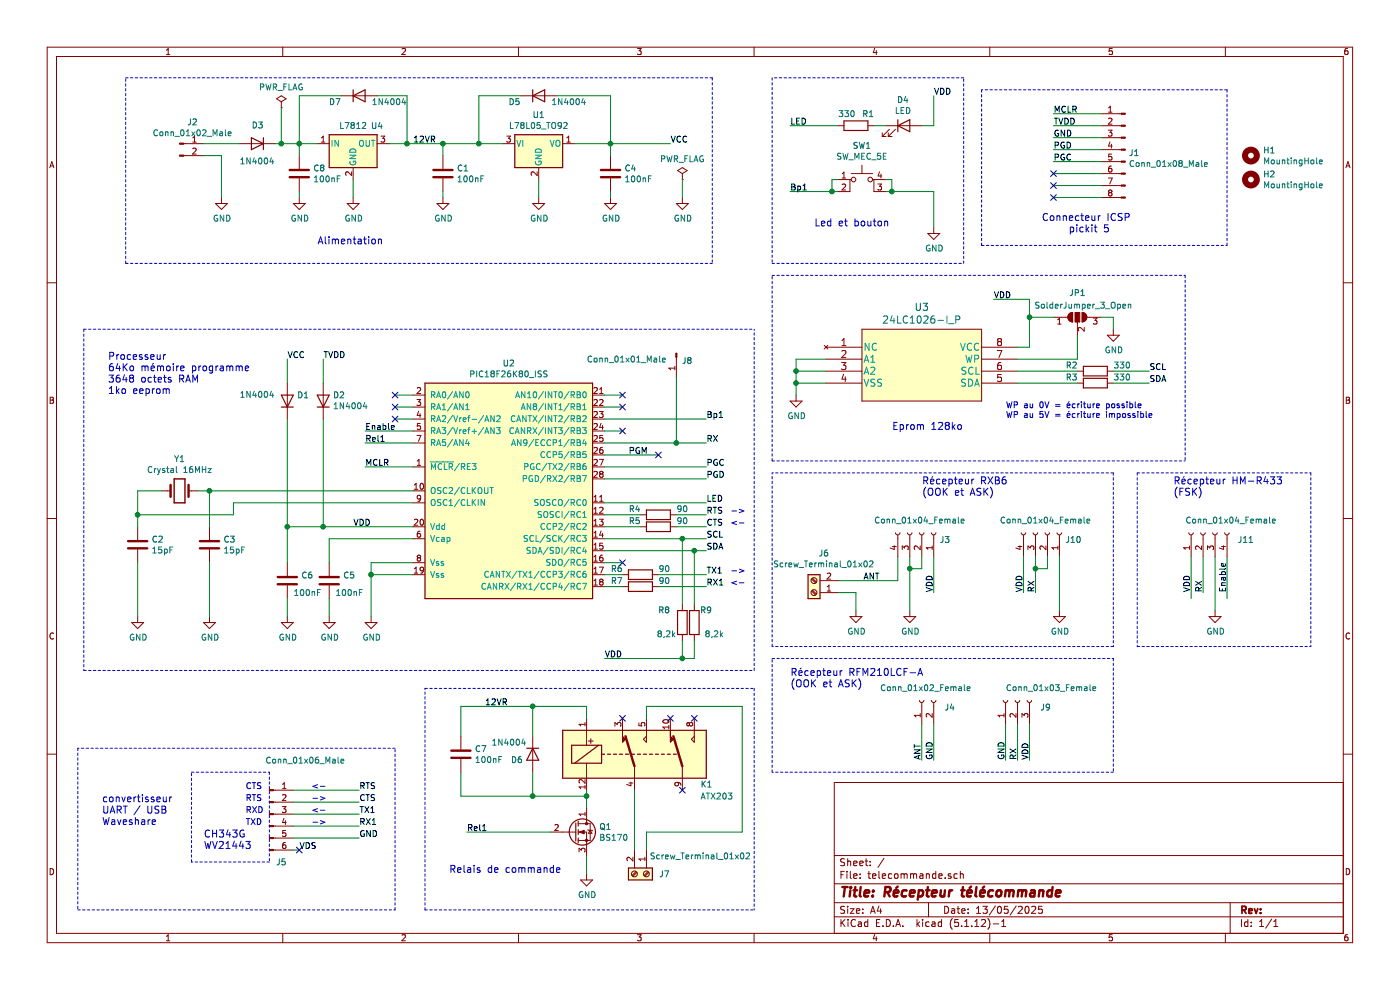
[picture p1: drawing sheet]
EESchema Schematic File Version 4
EELAYER 30 0
EELAYER END
$Descr A4 11693 8268
encoding utf-8
Sheet 1 1
Title "Récepteur télécommande"
Date "13/05/2025"
Rev ""
Comp ""
Comment1 ""
Comment2 ""
Comment3 ""
Comment4 ""
$EndDescr
$Comp
L MCU_Microchip_PIC18:PIC18F26K80_ISS U2
U 1 1
P 4250 4100
F 0 "U2" H 4250 5167 50  0000 C CNN
F 1 "PIC18F26K80_ISS" H 4250 5076 50  0000 C CNN
F 2 "Package_DIP:DIP-28_W7.62mm_Socket_LongPads" H 4250 3850 50  0001 C CNN
F 3 "" H 4250 4050 50  0001 C CNN
	1    4250 4100
	1    0    0    -1  
$EndComp
$Comp
L Device:Crystal Y1
U 1 1
P 1500 4100
F 0 "Y1" H 1500 4368 50  0000 C CNN
F 1 "Crystal 16MHz" H 1500 4277 50  0000 C CNN
F 2 "Crystal:Crystal_HC18-U_Vertical" H 1500 4100 50  0001 C CNN
F 3 "~" H 1500 4100 50  0001 C CNN
	1    1500 4100
	1    0    0    -1  
$EndComp
Wire Wire Line
	1350 4100 1150 4100
Wire Wire Line
	1150 4100 1150 4300
Wire Wire Line
	1150 4300 1950 4300
$Comp
L power:GND #PWR03
U 1 1
P 4500 1650
F 0 "#PWR03" H 4500 1400 50  0001 C CNN
F 1 "GND" H 4505 1477 50  0000 C CNN
F 2 "" H 4500 1650 50  0001 C CNN
F 3 "" H 4500 1650 50  0001 C CNN
	1    4500 1650
	1    0    0    -1  
$EndComp
Wire Wire Line
	4500 1500 4500 1650
$Comp
L Device:C C4
U 1 1
P 5100 1450
F 0 "C4" H 5215 1496 50  0000 L CNN
F 1 "100nF" H 5215 1405 50  0000 L CNN
F 2 "Capacitor_SMD:C_0805_2012Metric_Pad1.18x1.45mm_HandSolder" H 5138 1300 50  0001 C CNN
F 3 "~" H 5100 1450 50  0001 C CNN
	1    5100 1450
	1    0    0    -1  
$EndComp
$Comp
L Device:C C1
U 1 1
P 3700 1450
F 0 "C1" H 3815 1496 50  0000 L CNN
F 1 "100nF" H 3815 1405 50  0000 L CNN
F 2 "Capacitor_SMD:C_0805_2012Metric_Pad1.18x1.45mm_HandSolder" H 3738 1300 50  0001 C CNN
F 3 "~" H 3700 1450 50  0001 C CNN
	1    3700 1450
	1    0    0    -1  
$EndComp
Wire Wire Line
	4800 1200 5100 1200
Wire Wire Line
	5100 1300 5100 1200
Connection ~ 5100 1200
Wire Wire Line
	5100 1200 5600 1200
Text Label 5600 1200 0    50   ~ 0
VCC
$Comp
L power:GND #PWR06
U 1 1
P 5100 1650
F 0 "#PWR06" H 5100 1400 50  0001 C CNN
F 1 "GND" H 5105 1477 50  0000 C CNN
F 2 "" H 5100 1650 50  0001 C CNN
F 3 "" H 5100 1650 50  0001 C CNN
	1    5100 1650
	1    0    0    -1  
$EndComp
$Comp
L power:GND #PWR01
U 1 1
P 2500 1650
F 0 "#PWR01" H 2500 1400 50  0001 C CNN
F 1 "GND" H 2505 1477 50  0000 C CNN
F 2 "" H 2500 1650 50  0001 C CNN
F 3 "" H 2500 1650 50  0001 C CNN
	1    2500 1650
	1    0    0    -1  
$EndComp
Wire Wire Line
	5100 1600 5100 1650
Wire Wire Line
	2500 1600 2500 1650
Wire Wire Line
	3100 4700 3100 4800
Connection ~ 3100 4800
$Comp
L power:GND #PWR05
U 1 1
P 3100 5150
F 0 "#PWR05" H 3100 4900 50  0001 C CNN
F 1 "GND" H 3105 4977 50  0000 C CNN
F 2 "" H 3100 5150 50  0001 C CNN
F 3 "" H 3100 5150 50  0001 C CNN
	1    3100 5150
	1    0    0    -1  
$EndComp
Text Label 2400 3000 0    50   ~ 0
VCC
Wire Wire Line
	5050 3800 5500 3800
Text Label 5250 3800 0    50   ~ 0
PGM
Text Label 5900 3900 0    50   ~ 0
PGC
Text Label 5900 4000 0    50   ~ 0
PGD
$Comp
L Device:C C2
U 1 1
P 1150 4550
F 0 "C2" H 1265 4596 50  0000 L CNN
F 1 "15pF" H 1265 4505 50  0000 L CNN
F 2 "Capacitor_THT:C_Disc_D3.8mm_W2.6mm_P2.50mm" H 1188 4400 50  0001 C CNN
F 3 "~" H 1150 4550 50  0001 C CNN
	1    1150 4550
	1    0    0    -1  
$EndComp
Connection ~ 1150 4300
$Comp
L Device:C C3
U 1 1
P 1750 4550
F 0 "C3" H 1865 4596 50  0000 L CNN
F 1 "15pF" H 1865 4505 50  0000 L CNN
F 2 "Capacitor_THT:C_Disc_D3.8mm_W2.6mm_P2.50mm" H 1788 4400 50  0001 C CNN
F 3 "~" H 1750 4550 50  0001 C CNN
	1    1750 4550
	1    0    0    -1  
$EndComp
Wire Wire Line
	1750 4400 1750 4100
Connection ~ 1750 4100
Wire Wire Line
	1750 4100 1650 4100
$Comp
L power:GND #PWR04
U 1 1
P 1750 5150
F 0 "#PWR04" H 1750 4900 50  0001 C CNN
F 1 "GND" H 1755 4977 50  0000 C CNN
F 2 "" H 1750 5150 50  0001 C CNN
F 3 "" H 1750 5150 50  0001 C CNN
	1    1750 5150
	1    0    0    -1  
$EndComp
$Comp
L power:GND #PWR02
U 1 1
P 1150 5150
F 0 "#PWR02" H 1150 4900 50  0001 C CNN
F 1 "GND" H 1155 4977 50  0000 C CNN
F 2 "" H 1150 5150 50  0001 C CNN
F 3 "" H 1150 5150 50  0001 C CNN
	1    1150 5150
	1    0    0    -1  
$EndComp
Wire Wire Line
	1150 4300 1150 4400
Text Label 5900 3700 0    50   ~ 0
RX
Wire Wire Line
	3450 3900 3050 3900
Text Label 3050 3900 0    50   ~ 0
MCLR
$Comp
L Connector:Conn_01x08_Male J1
U 1 1
P 9400 1250
F 0 "J1" H 9372 1224 50  0000 R CNN
F 1 "Conn_01x08_Male" H 9372 1133 50  0000 R CNN
F 2 "Connector_PinHeader_2.54mm:PinHeader_1x08_P2.54mm_Vertical" H 9400 1250 50  0001 C CNN
F 3 "~" H 9400 1250 50  0001 C CNN
	1    9400 1250
	-1   0    0    -1  
$EndComp
Wire Wire Line
	9200 950  8800 950 
Wire Wire Line
	9200 1050 8800 1050
Wire Wire Line
	9200 1150 8800 1150
Wire Wire Line
	9200 1250 8800 1250
Wire Wire Line
	9200 1350 8800 1350
Wire Wire Line
	9200 1450 8800 1450
Wire Wire Line
	9200 1550 8800 1550
Wire Wire Line
	9200 1650 8800 1650
Text Label 8800 950  0    50   ~ 0
MCLR
Text Label 8800 1050 0    50   ~ 0
TVDD
Text Label 8800 1150 0    50   ~ 0
GND
Text Label 8800 1250 0    50   ~ 0
PGD
Text Label 8800 1350 0    50   ~ 0
PGC
NoConn ~ 8800 1450
NoConn ~ 8800 1550
NoConn ~ 8800 1650
Text Notes 8700 1950 0    59   ~ 0
Connecteur ICSP\n     pickit 5
$Comp
L Device:R R1
U 1 1
P 7150 1050
F 0 "R1" V 7050 1100 50  0000 L CNN
F 1 "330" V 7050 900 50  0000 L CNN
F 2 "Resistor_SMD:R_0805_2012Metric_Pad1.20x1.40mm_HandSolder" V 7080 1050 50  0001 C CNN
F 3 "~" H 7150 1050 50  0001 C CNN
	1    7150 1050
	0    1    1    0   
$EndComp
Wire Wire Line
	1750 4100 3450 4100
Wire Wire Line
	1950 4300 1950 4200
Wire Wire Line
	1950 4200 3450 4200
$Comp
L Device:D D2
U 1 1
P 2700 3350
F 0 "D2" V 2746 3270 50  0000 R CNN
F 1 "1N4004" V 2655 3270 50  0000 R CNN
F 2 "Diode_THT:D_DO-41_SOD81_P2.54mm_Vertical_KathodeUp" H 2700 3350 50  0001 C CNN
F 3 "~" H 2700 3350 50  0001 C CNN
	1    2700 3350
	0    -1   -1   0   
$EndComp
Wire Wire Line
	2700 3200 2700 3000
Text Label 2700 3000 0    50   ~ 0
TVDD
$Comp
L Device:D D1
U 1 1
P 2400 3350
F 0 "D1" V 2446 3270 50  0000 R CNN
F 1 "1N4004" V 2450 3750 50  0000 R CNN
F 2 "Diode_THT:D_DO-41_SOD81_P12.70mm_Horizontal" H 2400 3350 50  0001 C CNN
F 3 "~" H 2400 3350 50  0001 C CNN
	1    2400 3350
	0    -1   -1   0   
$EndComp
Wire Wire Line
	2400 3200 2400 3000
$Comp
L Memory_EEPROM:24LC1026-I_P U3
U 1 1
P 6900 2900
F 0 "U3" H 7700 3237 60  0000 C CNN
F 1 "24LC1026-I_P" H 7700 3131 60  0000 C CNN
F 2 "Package_DIP:DIP-8_W7.62mm_Socket_LongPads" H 7700 3090 60  0001 C CNN
F 3 "" H 6900 2900 60  0000 C CNN
	1    6900 2900
	1    0    0    -1  
$EndComp
Wire Wire Line
	6900 3200 6650 3200
Wire Wire Line
	6650 3200 6650 3300
$Comp
L power:GND #PWR010
U 1 1
P 6650 3300
F 0 "#PWR010" H 6650 3050 50  0001 C CNN
F 1 "GND" H 6655 3127 50  0000 C CNN
F 2 "" H 6650 3300 50  0001 C CNN
F 3 "" H 6650 3300 50  0001 C CNN
	1    6650 3300
	1    0    0    -1  
$EndComp
Wire Wire Line
	6900 3100 6650 3100
Wire Wire Line
	6900 3000 6650 3000
Wire Wire Line
	6650 3200 6650 3100
Connection ~ 6650 3200
Connection ~ 6650 3100
Wire Wire Line
	6650 3100 6650 3000
Text Label 9600 3100 0    50   ~ 0
SCL
Text Label 9600 3200 0    50   ~ 0
SDA
$Comp
L Device:R R3
U 1 1
P 9150 3200
F 0 "R3" V 9100 2950 50  0000 L CNN
F 1 "330" V 9100 3350 50  0000 L CNN
F 2 "Resistor_THT:R_Axial_DIN0207_L6.3mm_D2.5mm_P2.54mm_Vertical" V 9080 3200 50  0001 C CNN
F 3 "~" H 9150 3200 50  0001 C CNN
	1    9150 3200
	0    1    1    0   
$EndComp
$Comp
L Device:R R2
U 1 1
P 9150 3100
F 0 "R2" V 9100 2850 50  0000 L CNN
F 1 "330" V 9100 3250 50  0000 L CNN
F 2 "Resistor_THT:R_Axial_DIN0207_L6.3mm_D2.5mm_P2.54mm_Vertical" V 9080 3100 50  0001 C CNN
F 3 "~" H 9150 3100 50  0001 C CNN
	1    9150 3100
	0    1    1    0   
$EndComp
Wire Wire Line
	9300 3100 9600 3100
Wire Wire Line
	9300 3200 9600 3200
Text Label 5900 4500 0    50   ~ 0
SCL
Text Label 5900 4600 0    50   ~ 0
SDA
$Comp
L power:GND #PWR012
U 1 1
P 9300 2750
F 0 "#PWR012" H 9300 2500 50  0001 C CNN
F 1 "GND" H 9305 2577 50  0000 C CNN
F 2 "" H 9300 2750 50  0001 C CNN
F 3 "" H 9300 2750 50  0001 C CNN
	1    9300 2750
	1    0    0    -1  
$EndComp
$Comp
L Device:D D3
U 1 1
P 2150 1200
F 0 "D3" H 2200 1050 50  0000 R CNN
F 1 "1N4004" H 2300 1350 50  0000 R CNN
F 2 "Diode_THT:D_DO-41_SOD81_P7.62mm_Horizontal" H 2150 1200 50  0001 C CNN
F 3 "~" H 2150 1200 50  0001 C CNN
	1    2150 1200
	-1   0    0    1   
$EndComp
Wire Wire Line
	2000 1200 1700 1200
$Comp
L Connector:Conn_01x02_Male J2
U 1 1
P 1500 1200
F 0 "J2" H 1608 1381 50  0000 C CNN
F 1 "Conn_01x02_Male" H 1608 1290 50  0000 C CNN
F 2 "Connector_PinHeader_2.54mm:PinHeader_1x02_P2.54mm_Vertical" H 1500 1200 50  0001 C CNN
F 3 "~" H 1500 1200 50  0001 C CNN
	1    1500 1200
	1    0    0    -1  
$EndComp
$Comp
L power:GND #PWR07
U 1 1
P 1850 1650
F 0 "#PWR07" H 1850 1400 50  0001 C CNN
F 1 "GND" H 1855 1477 50  0000 C CNN
F 2 "" H 1850 1650 50  0001 C CNN
F 3 "" H 1850 1650 50  0001 C CNN
	1    1850 1650
	1    0    0    -1  
$EndComp
Wire Wire Line
	1700 1300 1850 1300
Wire Wire Line
	1850 1300 1850 1650
$Comp
L Device:LED D4
U 1 1
P 7550 1050
F 0 "D4" H 7543 1267 50  0000 C CNN
F 1 "LED" H 7543 1176 50  0000 C CNN
F 2 "LED_THT:LED_D3.0mm" H 7550 1050 50  0001 C CNN
F 3 "~" H 7550 1050 50  0001 C CNN
	1    7550 1050
	1    0    0    -1  
$EndComp
$Comp
L power:GND #PWR08
U 1 1
P 7800 1900
F 0 "#PWR08" H 7800 1650 50  0001 C CNN
F 1 "GND" H 7805 1727 50  0000 C CNN
F 2 "" H 7800 1900 50  0001 C CNN
F 3 "" H 7800 1900 50  0001 C CNN
	1    7800 1900
	1    0    0    -1  
$EndComp
Wire Wire Line
	7700 1050 7800 1050
Wire Wire Line
	7300 1050 7400 1050
Wire Wire Line
	7000 1050 6600 1050
Text Label 6600 1050 0    50   ~ 0
LED
Text Label 5900 4200 0    50   ~ 0
LED
Wire Wire Line
	7500 4650 7500 4850
Wire Wire Line
	8650 4650 8650 4750
Text Notes 7700 4150 0    59   ~ 0
Récepteur RXB6\n(OOK et ASK)
Text Label 7350 4850 2    50   ~ 0
ANT
$Comp
L power:GND #PWR09
U 1 1
P 7600 5100
F 0 "#PWR09" H 7600 4850 50  0001 C CNN
F 1 "GND" H 7605 4927 50  0000 C CNN
F 2 "" H 7600 5100 50  0001 C CNN
F 3 "" H 7600 5100 50  0001 C CNN
	1    7600 5100
	1    0    0    -1  
$EndComp
Text Label 7800 4950 1    50   ~ 0
VDD
Text Label 8550 4950 1    50   ~ 0
VDD
Text Label 8650 4950 1    50   ~ 0
RX
$Comp
L power:GND #PWR011
U 1 1
P 8850 5100
F 0 "#PWR011" H 8850 4850 50  0001 C CNN
F 1 "GND" H 8855 4927 50  0000 C CNN
F 2 "" H 8850 5100 50  0001 C CNN
F 3 "" H 8850 5100 50  0001 C CNN
	1    8850 5100
	1    0    0    -1  
$EndComp
Wire Wire Line
	8650 4750 8750 4750
Wire Wire Line
	8750 4750 8750 4650
Connection ~ 8650 4750
Wire Wire Line
	5050 4700 5200 4700
NoConn ~ 5200 4700
Text Label 5900 4800 0    50   ~ 0
TX1
Text Label 5900 4900 0    50   ~ 0
RX1
$Comp
L power:GND #PWR013
U 1 1
P 2750 5150
F 0 "#PWR013" H 2750 4900 50  0001 C CNN
F 1 "GND" H 2755 4977 50  0000 C CNN
F 2 "" H 2750 5150 50  0001 C CNN
F 3 "" H 2750 5150 50  0001 C CNN
	1    2750 5150
	1    0    0    -1  
$EndComp
Wire Wire Line
	1150 4700 1150 5150
Wire Wire Line
	1750 4700 1750 5150
Wire Wire Line
	3100 4800 3100 5150
Wire Notes Line
	650  7600 3300 7600
Wire Notes Line
	3300 7600 3300 6250
Wire Notes Line
	3300 6250 650  6250
Wire Notes Line
	650  6250 650  7600
$Comp
L Connector:Conn_01x06_Male J5
U 1 1
P 2250 6800
F 0 "J5" H 2350 6400 50  0000 C CNN
F 1 "Conn_01x06_Male" H 2550 7250 50  0000 C CNN
F 2 "Connector_PinSocket_2.54mm:PinSocket_1x06_P2.54mm_Vertical" H 2250 6800 50  0001 C CNN
F 3 "~" H 2250 6800 50  0001 C CNN
	1    2250 6800
	1    0    0    -1  
$EndComp
Text Label 3000 7000 0    50   ~ 0
GND
Text Label 3000 6700 0    50   ~ 0
CTS
Text Label 2500 7100 0    50   ~ 0
VDS
Text Label 3000 6800 0    50   ~ 0
TX1
Text Label 3000 6900 0    50   ~ 0
RX1
Text Label 3000 6600 0    50   ~ 0
RTS
Wire Wire Line
	5050 4300 5350 4300
Wire Wire Line
	5050 4400 5350 4400
Wire Wire Line
	3450 3300 3300 3300
Wire Wire Line
	3450 3400 3300 3400
Wire Wire Line
	3450 3500 3300 3500
NoConn ~ 3300 3300
NoConn ~ 3300 3400
NoConn ~ 3300 3500
Text Label 5900 4300 0    50   ~ 0
RTS
Text Label 5900 4400 0    50   ~ 0
CTS
Text Notes 850  6900 0    59   ~ 0
convertisseur\nUART / USB\nWaveshare
Wire Wire Line
	7000 4850 7500 4850
Wire Wire Line
	8850 4650 8850 5100
$Comp
L power:GND #PWR0101
U 1 1
P 7150 5100
F 0 "#PWR0101" H 7150 4850 50  0001 C CNN
F 1 "GND" H 7155 4927 50  0000 C CNN
F 2 "" H 7150 5100 50  0001 C CNN
F 3 "" H 7150 5100 50  0001 C CNN
	1    7150 5100
	1    0    0    -1  
$EndComp
Wire Wire Line
	7000 4950 7150 4950
Wire Wire Line
	7150 4950 7150 5100
Wire Notes Line
	9300 3950 9300 5400
Wire Notes Line
	9300 5400 6450 5400
Wire Notes Line
	6450 5400 6450 3950
$Comp
L power:PWR_FLAG #FLG0102
U 1 1
P 5700 1500
F 0 "#FLG0102" H 5700 1575 50  0001 C CNN
F 1 "PWR_FLAG" H 5700 1673 50  0000 C CNN
F 2 "" H 5700 1500 50  0001 C CNN
F 3 "~" H 5700 1500 50  0001 C CNN
	1    5700 1500
	1    0    0    -1  
$EndComp
$Comp
L power:GND #PWR0102
U 1 1
P 5700 1650
F 0 "#PWR0102" H 5700 1400 50  0001 C CNN
F 1 "GND" H 5705 1477 50  0000 C CNN
F 2 "" H 5700 1650 50  0001 C CNN
F 3 "" H 5700 1650 50  0001 C CNN
	1    5700 1650
	1    0    0    -1  
$EndComp
Wire Wire Line
	5700 1500 5700 1650
$Comp
L Device:C C6
U 1 1
P 2400 4850
F 0 "C6" H 2515 4896 50  0000 L CNN
F 1 "100nF" H 2450 4750 50  0000 L CNN
F 2 "Capacitor_SMD:C_0805_2012Metric_Pad1.18x1.45mm_HandSolder" H 2438 4700 50  0001 C CNN
F 3 "~" H 2400 4850 50  0001 C CNN
	1    2400 4850
	1    0    0    -1  
$EndComp
Wire Wire Line
	2400 4400 2400 4700
$Comp
L power:GND #PWR014
U 1 1
P 2400 5150
F 0 "#PWR014" H 2400 4900 50  0001 C CNN
F 1 "GND" H 2405 4977 50  0000 C CNN
F 2 "" H 2400 5150 50  0001 C CNN
F 3 "" H 2400 5150 50  0001 C CNN
	1    2400 5150
	1    0    0    -1  
$EndComp
Wire Wire Line
	2400 5000 2400 5150
Wire Wire Line
	2750 4700 2750 4500
Wire Wire Line
	2750 5000 2750 5150
$Comp
L Device:C C5
U 1 1
P 2750 4850
F 0 "C5" H 2865 4896 50  0000 L CNN
F 1 "100nF" H 2800 4750 50  0000 L CNN
F 2 "Capacitor_SMD:C_0805_2012Metric_Pad1.18x1.45mm_HandSolder" H 2788 4700 50  0001 C CNN
F 3 "~" H 2750 4850 50  0001 C CNN
	1    2750 4850
	1    0    0    -1  
$EndComp
Wire Wire Line
	2750 4500 3450 4500
Wire Wire Line
	3450 4700 3100 4700
Wire Wire Line
	3450 4800 3100 4800
Wire Notes Line
	8200 750  8200 2050
Wire Notes Line
	8200 2050 10250 2050
Wire Notes Line
	10250 2050 10250 750 
Wire Notes Line
	10250 750  8200 750 
NoConn ~ 5500 3800
Wire Wire Line
	8650 4750 8650 4950
Wire Wire Line
	8550 4650 8550 4950
Wire Wire Line
	7800 4650 7800 4950
Wire Wire Line
	7600 4650 7600 4750
Wire Wire Line
	7700 4750 7600 4750
Wire Wire Line
	7700 4750 7700 4650
Connection ~ 7600 4750
Wire Wire Line
	7600 4750 7600 5100
Text Notes 7450 3600 0    59   ~ 0
Eprom 128ko
Wire Notes Line
	6450 3850 6450 2300
Wire Notes Line
	700  2750 700  5600
Wire Notes Line
	6300 5600 6300 2750
Text Notes 900  3300 0    59   ~ 0
Processeur\n64Ko mémoire programme\n3648 octets RAM\n1ko eeprom\n
Wire Notes Line
	5950 650  5950 2200
Wire Notes Line
	1050 2200 1050 650 
Text Notes 2650 2050 0    59   ~ 0
Alimentation
Wire Notes Line
	6450 650  6450 2200
Wire Notes Line
	6450 2200 8050 2200
Wire Notes Line
	8050 2200 8050 650 
Wire Notes Line
	8050 650  6450 650 
Text Notes 6800 1900 0    59   ~ 0
Led et bouton
Text Label 5900 3500 0    50   ~ 0
Bp1
Wire Wire Line
	5200 3600 5050 3600
NoConn ~ 5200 3600
Wire Wire Line
	6600 1600 6950 1600
Wire Wire Line
	7400 1600 7450 1600
Wire Wire Line
	7800 1600 7800 1900
Text Label 6600 1600 0    50   ~ 0
Bp1
Text Notes 2050 6900 0    50   ~ 0
TXD
Text Notes 2050 6800 0    50   ~ 0
RXD
Text Notes 2050 6600 0    50   ~ 0
CTS
Text Notes 2050 6700 0    50   ~ 0
RTS
Text Notes 1700 7100 0    59   ~ 0
CH343G\nWV21443
Wire Notes Line
	1600 6450 2250 6450
Wire Notes Line
	2250 6450 2250 7200
Wire Notes Line
	2250 7200 1600 7200
Wire Notes Line
	1600 7200 1600 6450
Wire Wire Line
	3050 3700 3450 3700
Wire Wire Line
	2400 4400 2700 4400
Wire Wire Line
	2700 3500 2700 4400
Connection ~ 2700 4400
Wire Wire Line
	2700 4400 3450 4400
Wire Wire Line
	2400 3500 2400 4400
Connection ~ 2400 4400
Text Label 3050 3700 0    50   ~ 0
Rel1
$Comp
L power:GND #PWR015
U 1 1
P 4900 7300
F 0 "#PWR015" H 4900 7050 50  0001 C CNN
F 1 "GND" H 4905 7127 50  0000 C CNN
F 2 "" H 4900 7300 50  0001 C CNN
F 3 "" H 4900 7300 50  0001 C CNN
	1    4900 7300
	1    0    0    -1  
$EndComp
Wire Wire Line
	4900 6600 4900 6650
Wire Wire Line
	5400 6000 5400 5900
$Comp
L Transistor_FET:BS170 Q1
U 1 1
P 4800 6950
F 0 "Q1" H 5004 6996 50  0000 L CNN
F 1 "BS170" H 5004 6905 50  0000 L CNN
F 2 "Package_TO_SOT_THT:TO-92_Inline_Wide" H 5000 6875 50  0001 L CIN
F 3 "https://www.onsemi.com/pub/Collateral/BS170-D.PDF" H 4800 6950 50  0001 L CNN
	1    4800 6950
	1    0    0    -1  
$EndComp
Wire Wire Line
	4900 7150 4900 7300
Wire Wire Line
	4600 6950 3900 6950
Text Label 3900 6950 0    50   ~ 0
Rel1
Wire Wire Line
	5300 6600 5300 7100
Wire Wire Line
	4900 6000 4900 5900
Wire Wire Line
	4900 5900 4450 5900
Text Label 3450 1200 0    50   ~ 0
12VR
$Comp
L Device:D D5
U 1 1
P 4500 800
F 0 "D5" H 4350 750 50  0000 R CNN
F 1 "1N4004" H 4900 750 50  0000 R CNN
F 2 "Diode_THT:D_DO-41_SOD81_P3.81mm_Vertical_AnodeUp" H 4500 800 50  0001 C CNN
F 3 "~" H 4500 800 50  0001 C CNN
	1    4500 800 
	1    0    0    -1  
$EndComp
Wire Wire Line
	5100 1200 5100 800 
Wire Wire Line
	5100 800  4650 800 
Text Label 4050 5900 0    50   ~ 0
12VR
$Comp
L Device:D D6
U 1 1
P 4450 6300
F 0 "D6" V 4496 6220 50  0000 R CNN
F 1 "1N4004" V 4350 6250 50  0000 R CNN
F 2 "Diode_THT:D_DO-41_SOD81_P2.54mm_Vertical_KathodeUp" H 4450 6300 50  0001 C CNN
F 3 "~" H 4450 6300 50  0001 C CNN
	1    4450 6300
	0    1    1    0   
$EndComp
Wire Wire Line
	4900 6650 4450 6650
Wire Wire Line
	4450 6650 4450 6450
Connection ~ 4900 6650
Wire Wire Line
	4900 6650 4900 6750
Wire Wire Line
	4450 6150 4450 5900
Connection ~ 4450 5900
$Comp
L Device:C C7
U 1 1
P 3850 6300
F 0 "C7" H 3965 6346 50  0000 L CNN
F 1 "100nF" H 3965 6255 50  0000 L CNN
F 2 "Capacitor_SMD:C_0805_2012Metric_Pad1.18x1.45mm_HandSolder" H 3888 6150 50  0001 C CNN
F 3 "~" H 3850 6300 50  0001 C CNN
	1    3850 6300
	1    0    0    -1  
$EndComp
Wire Wire Line
	4450 6650 3850 6650
Wire Wire Line
	3850 6650 3850 6450
Connection ~ 4450 6650
Wire Wire Line
	3850 6150 3850 5900
Wire Wire Line
	3850 5900 4450 5900
Wire Notes Line
	6300 5750 6300 7600
Wire Notes Line
	3550 7600 3550 5750
Text Notes 3750 7300 0    59   ~ 0
Relais de commande
$Comp
L Switch:SW_MEC_5E SW1
U 1 1
P 7200 1600
F 0 "SW1" H 7200 1985 50  0000 C CNN
F 1 "SW_MEC_5E" H 7200 1894 50  0000 C CNN
F 2 "Button_Switch_SMD:SW_SPST_Omron_B3FS-101xP" H 7200 1900 50  0001 C CNN
F 3 "http://www.apem.com/int/index.php?controller=attachment&id_attachment=1371" H 7200 1900 50  0001 C CNN
	1    7200 1600
	1    0    0    -1  
$EndComp
Wire Wire Line
	7400 1500 7450 1500
Wire Wire Line
	7450 1500 7450 1600
Connection ~ 7450 1600
Wire Wire Line
	7450 1600 7800 1600
Wire Wire Line
	7000 1500 6950 1500
Wire Wire Line
	6950 1500 6950 1600
Connection ~ 6950 1600
Wire Wire Line
	6950 1600 7000 1600
$Comp
L Device:R R6
U 1 1
P 5350 4800
F 0 "R6" V 5300 4550 50  0000 L CNN
F 1 "90" V 5300 4950 50  0000 L CNN
F 2 "Resistor_SMD:R_0805_2012Metric_Pad1.20x1.40mm_HandSolder" V 5280 4800 50  0001 C CNN
F 3 "~" H 5350 4800 50  0001 C CNN
	1    5350 4800
	0    1    1    0   
$EndComp
$Comp
L Device:R R7
U 1 1
P 5350 4900
F 0 "R7" V 5300 4650 50  0000 L CNN
F 1 "90" V 5300 5050 50  0000 L CNN
F 2 "Resistor_SMD:R_0805_2012Metric_Pad1.20x1.40mm_HandSolder" V 5280 4900 50  0001 C CNN
F 3 "~" H 5350 4900 50  0001 C CNN
	1    5350 4900
	0    1    1    0   
$EndComp
$Comp
L Device:R R5
U 1 1
P 5500 4400
F 0 "R5" V 5450 4150 50  0000 L CNN
F 1 "90" V 5450 4550 50  0000 L CNN
F 2 "Resistor_SMD:R_0805_2012Metric_Pad1.20x1.40mm_HandSolder" V 5430 4400 50  0001 C CNN
F 3 "~" H 5500 4400 50  0001 C CNN
	1    5500 4400
	0    1    1    0   
$EndComp
$Comp
L Device:R R4
U 1 1
P 5500 4300
F 0 "R4" V 5450 4050 50  0000 L CNN
F 1 "90" V 5450 4450 50  0000 L CNN
F 2 "Resistor_SMD:R_0805_2012Metric_Pad1.20x1.40mm_HandSolder" V 5430 4300 50  0001 C CNN
F 3 "~" H 5500 4300 50  0001 C CNN
	1    5500 4300
	0    1    1    0   
$EndComp
Wire Wire Line
	5050 4200 5900 4200
Wire Wire Line
	5650 4300 5900 4300
Wire Wire Line
	5650 4400 5900 4400
Wire Wire Line
	5050 4500 5700 4500
Wire Wire Line
	5050 4600 5800 4600
Wire Wire Line
	7800 1050 7800 800 
Text Label 7800 800  0    50   ~ 0
VDD
Wire Wire Line
	5050 3500 5900 3500
Wire Wire Line
	5050 3900 5900 3900
Wire Wire Line
	5050 4000 5900 4000
$Comp
L Connector:Conn_01x01_Male J8
U 1 1
P 5650 2950
F 0 "J8" V 5712 2994 50  0000 L CNN
F 1 "Conn_01x01_Male" V 5700 2200 50  0000 L CNN
F 2 "Connector_PinSocket_2.54mm:PinSocket_1x01_P2.54mm_Vertical" H 5650 2950 50  0001 C CNN
F 3 "~" H 5650 2950 50  0001 C CNN
	1    5650 2950
	0    1    1    0   
$EndComp
$Comp
L Connector:Screw_Terminal_01x02 J6
U 1 1
P 6800 4950
F 0 "J6" H 6718 4625 50  0000 C CNN
F 1 "Screw_Terminal_01x02" H 6718 4716 50  0000 C CNN
F 2 "TerminalBlock:TerminalBlock_bornier-2_P5.08mm" H 6800 4950 50  0001 C CNN
F 3 "~" H 6800 4950 50  0001 C CNN
	1    6800 4950
	-1   0    0    1   
$EndComp
Text Notes 6100 4400 0    50   ~ 0
<-
Wire Notes Line
	700  5600 6300 5600
Wire Notes Line
	700  2750 6300 2750
Text Notes 6100 4900 0    50   ~ 0
<-
Text Notes 6100 4800 0    50   ~ 0
->
Text Notes 6100 4300 0    50   ~ 0
->
$Comp
L Regulator_Linear:L7805 U4
U 1 1
P 2950 1200
F 0 "U4" H 3150 1350 50  0000 C CNN
F 1 "L7812" H 2950 1351 50  0000 C CNN
F 2 "Package_TO_SOT_THT:TO-220-3_Vertical" H 2975 1050 50  0001 L CIN
F 3 "http://www.st.com/content/ccc/resource/technical/document/datasheet/41/4f/b3/b0/12/d4/47/88/CD00000444.pdf/files/CD00000444.pdf/jcr:content/translations/en.CD00000444.pdf" H 2950 1150 50  0001 C CNN
	1    2950 1200
	1    0    0    -1  
$EndComp
$Comp
L Device:C C8
U 1 1
P 2500 1450
F 0 "C8" H 2615 1496 50  0000 L CNN
F 1 "100nF" H 2615 1405 50  0000 L CNN
F 2 "Capacitor_SMD:C_0805_2012Metric_Pad1.18x1.45mm_HandSolder" H 2538 1300 50  0001 C CNN
F 3 "~" H 2500 1450 50  0001 C CNN
	1    2500 1450
	1    0    0    -1  
$EndComp
Wire Wire Line
	2300 1200 2350 1200
Wire Wire Line
	2500 1200 2500 1300
Connection ~ 2500 1200
Wire Wire Line
	2500 1200 2650 1200
$Comp
L power:GND #PWR016
U 1 1
P 2950 1650
F 0 "#PWR016" H 2950 1400 50  0001 C CNN
F 1 "GND" H 2955 1477 50  0000 C CNN
F 2 "" H 2950 1650 50  0001 C CNN
F 3 "" H 2950 1650 50  0001 C CNN
	1    2950 1650
	1    0    0    -1  
$EndComp
$Comp
L power:GND #PWR017
U 1 1
P 3700 1650
F 0 "#PWR017" H 3700 1400 50  0001 C CNN
F 1 "GND" H 3705 1477 50  0000 C CNN
F 2 "" H 3700 1650 50  0001 C CNN
F 3 "" H 3700 1650 50  0001 C CNN
	1    3700 1650
	1    0    0    -1  
$EndComp
Wire Wire Line
	3700 1600 3700 1650
Wire Wire Line
	2950 1500 2950 1650
Wire Wire Line
	3250 1200 3400 1200
Connection ~ 3700 1200
Wire Wire Line
	3700 1200 3700 1300
$Comp
L Device:D D7
U 1 1
P 3000 800
F 0 "D7" H 2850 750 50  0000 R CNN
F 1 "1N4004" H 3400 750 50  0000 R CNN
F 2 "Diode_THT:D_DO-41_SOD81_P10.16mm_Horizontal" H 3000 800 50  0001 C CNN
F 3 "~" H 3000 800 50  0001 C CNN
	1    3000 800 
	1    0    0    -1  
$EndComp
Wire Wire Line
	3150 800  3400 800 
Wire Wire Line
	3400 800  3400 1200
Connection ~ 3400 1200
Wire Wire Line
	3400 1200 3700 1200
Wire Wire Line
	2850 800  2500 800 
Wire Wire Line
	2500 800  2500 1200
Wire Notes Line
	1050 650  5950 650 
Wire Notes Line
	1050 2200 5950 2200
$Comp
L power:PWR_FLAG #FLG0103
U 1 1
P 2350 900
F 0 "#FLG0103" H 2350 975 50  0001 C CNN
F 1 "PWR_FLAG" H 2350 1073 50  0000 C CNN
F 2 "" H 2350 900 50  0001 C CNN
F 3 "~" H 2350 900 50  0001 C CNN
	1    2350 900 
	1    0    0    -1  
$EndComp
Wire Wire Line
	2350 900  2350 1200
Connection ~ 2350 1200
Wire Wire Line
	2350 1200 2500 1200
$Comp
L Relay:EC2-12NU K1
U 1 1
P 5300 6300
F 0 "K1" H 5850 6050 50  0000 L CNN
F 1 "ATX203" H 5850 5950 50  0000 L CNN
F 2 "Relay_THT:Relay_DPDT_Kemet_EC2" H 5300 6300 50  0001 C CNN
F 3 "https://content.kemet.com/datasheets/KEM_R7002_EC2_EE2.pdf" H 5300 6300 50  0001 C CNN
	1    5300 6300
	1    0    0    -1  
$EndComp
Wire Notes Line
	3550 5750 6300 5750
Wire Notes Line
	3550 7600 6300 7600
Wire Wire Line
	6200 5900 6200 6950
Wire Wire Line
	6200 6950 5400 6950
Wire Wire Line
	5400 6950 5400 7100
Wire Wire Line
	5400 5900 6200 5900
$Comp
L Connector:Screw_Terminal_01x02 J7
U 1 1
P 5400 7300
F 0 "J7" V 5400 7450 50  0000 C CNN
F 1 "Screw_Terminal_01x02" V 5250 7750 50  0000 C CNN
F 2 "TerminalBlock:TerminalBlock_bornier-2_P5.08mm" H 5400 7300 50  0001 C CNN
F 3 "~" H 5400 7300 50  0001 C CNN
	1    5400 7300
	0    1    1    0   
$EndComp
NoConn ~ 5600 6000
NoConn ~ 5800 6000
NoConn ~ 5700 6600
NoConn ~ 5200 6000
$Comp
L Regulator_Linear:L78L05_TO92 U1
U 1 1
P 4500 1200
F 0 "U1" H 4500 1442 50  0000 C CNN
F 1 "L78L05_TO92" H 4500 1351 50  0000 C CNN
F 2 "Package_TO_SOT_THT:TO-92_Inline_Wide" H 4500 1425 50  0001 C CIN
F 3 "http://www.st.com/content/ccc/resource/technical/document/datasheet/15/55/e5/aa/23/5b/43/fd/CD00000446.pdf/files/CD00000446.pdf/jcr:content/translations/en.CD00000446.pdf" H 4500 1150 50  0001 C CNN
	1    4500 1200
	1    0    0    -1  
$EndComp
$Comp
L Mechanical:MountingHole H1
U 1 1
P 10450 1300
F 0 "H1" H 10550 1346 50  0000 L CNN
F 1 "MountingHole" H 10550 1255 50  0000 L CNN
F 2 "MountingHole:MountingHole_3.2mm_M3" H 10450 1300 50  0001 C CNN
F 3 "~" H 10450 1300 50  0001 C CNN
	1    10450 1300
	1    0    0    -1  
$EndComp
$Comp
L Mechanical:MountingHole H2
U 1 1
P 10450 1500
F 0 "H2" H 10550 1546 50  0000 L CNN
F 1 "MountingHole" H 10550 1455 50  0000 L CNN
F 2 "MountingHole:MountingHole_3.2mm_M3" H 10450 1500 50  0001 C CNN
F 3 "~" H 10450 1500 50  0001 C CNN
	1    10450 1500
	1    0    0    -1  
$EndComp
Wire Wire Line
	2450 7100 2500 7100
Wire Wire Line
	2450 7000 3000 7000
Wire Wire Line
	2450 6900 3000 6900
Wire Wire Line
	2450 6800 3000 6800
Wire Wire Line
	2450 6700 3000 6700
Wire Wire Line
	2450 6600 3000 6600
NoConn ~ 5200 3400
Wire Wire Line
	5050 3400 5200 3400
Wire Wire Line
	5050 3700 5650 3700
Wire Wire Line
	5650 3150 5650 3700
Wire Wire Line
	5650 3700 5900 3700
Connection ~ 5650 3700
NoConn ~ 5200 3300
Wire Wire Line
	5050 3300 5200 3300
Text Notes 2600 6800 0    50   ~ 0
<-
Text Notes 2600 6900 0    50   ~ 0
->
Text Notes 2600 6700 0    50   ~ 0
->
Text Notes 2600 6600 0    50   ~ 0
<-
$Comp
L Device:R R8
U 1 1
P 5700 5200
F 0 "R8" H 5800 5100 50  0000 L CNN
F 1 "8,2k" H 5750 5300 50  0000 L CNN
F 2 "Resistor_SMD:R_0805_2012Metric_Pad1.20x1.40mm_HandSolder" V 5630 5200 50  0001 C CNN
F 3 "~" H 5700 5200 50  0001 C CNN
	1    5700 5200
	-1   0    0    1   
$EndComp
Wire Wire Line
	5050 4800 5200 4800
Wire Wire Line
	5200 4900 5050 4900
Wire Wire Line
	5500 4800 5900 4800
Wire Wire Line
	5500 4900 5900 4900
Wire Wire Line
	5700 5050 5700 4500
Connection ~ 5700 4500
Wire Wire Line
	5700 4500 5900 4500
$Comp
L Device:R R9
U 1 1
P 5800 5200
F 0 "R9" H 5650 5100 50  0000 L CNN
F 1 "8,2k" H 5550 5300 50  0000 L CNN
F 2 "Resistor_SMD:R_0805_2012Metric_Pad1.20x1.40mm_HandSolder" V 5730 5200 50  0001 C CNN
F 3 "~" H 5800 5200 50  0001 C CNN
	1    5800 5200
	-1   0    0    1   
$EndComp
Wire Wire Line
	5800 5050 5800 4600
Connection ~ 5800 4600
Wire Wire Line
	5800 4600 5900 4600
Wire Wire Line
	5800 5350 5800 5500
Wire Wire Line
	5700 5350 5700 5500
Wire Wire Line
	5050 5500 5700 5500
Connection ~ 5700 5500
Wire Wire Line
	5700 5500 5800 5500
Text Label 2950 4400 0    50   ~ 0
VDD
Text Label 5050 5500 0    50   ~ 0
VDD
NoConn ~ 2500 7100
Wire Wire Line
	8500 3100 9000 3100
Wire Wire Line
	8500 3200 9000 3200
Text Label 8300 2500 0    50   ~ 0
VDD
Wire Wire Line
	8500 2900 8600 2900
Wire Wire Line
	8500 3000 9000 3000
Wire Wire Line
	8300 2500 8600 2500
Wire Wire Line
	8600 2500 8600 2650
Wire Wire Line
	9300 2650 9300 2750
Text Notes 8400 3500 0    50   ~ 0
WP au 0V = écriture possible\nWP au 5V = écriture impossible
Wire Notes Line
	9900 2300 9900 3850
Wire Notes Line
	6450 2300 9900 2300
Wire Notes Line
	6450 3850 9900 3850
Connection ~ 8600 2650
Wire Wire Line
	8600 2650 8600 2900
Wire Wire Line
	3700 1200 4000 1200
Wire Wire Line
	4000 800  4000 1200
Wire Wire Line
	4000 800  4350 800 
Connection ~ 4000 1200
Wire Wire Line
	4000 1200 4200 1200
$Comp
L Jumper:SolderJumper_3_Open JP1
U 1 1
P 9000 2650
F 0 "JP1" H 9000 2855 50  0000 C CNN
F 1 "SolderJumper_3_Open" H 9050 2750 50  0000 C CNN
F 2 "Jumper:SolderJumper-3_P1.3mm_Open_RoundedPad1.0x1.5mm_NumberLabels" H 9000 2650 50  0001 C CNN
F 3 "~" H 9000 2650 50  0001 C CNN
	1    9000 2650
	1    0    0    -1  
$EndComp
Wire Wire Line
	8800 2650 8600 2650
Wire Wire Line
	9200 2650 9300 2650
Wire Wire Line
	9000 2800 9000 3000
Wire Notes Line
	6450 5500 9300 5500
Wire Notes Line
	9300 5500 9300 6450
Wire Notes Line
	9300 6450 6450 6450
Wire Notes Line
	6450 6450 6450 5500
Text Notes 6600 5750 0    59   ~ 0
Récepteur RFM210LCF-A\n(OOK et ASK)
$Comp
L Connector:Conn_01x03_Female J9
U 1 1
P 8500 5850
F 0 "J9" V 8438 5662 50  0000 R CNN
F 1 "Conn_01x03_Female" V 8600 5950 50  0000 R CNN
F 2 "Connector_PinSocket_2.54mm:PinSocket_1x03_P2.54mm_Vertical" H 8500 5850 50  0001 C CNN
F 3 "~" H 8500 5850 50  0001 C CNN
	1    8500 5850
	0    -1   -1   0   
$EndComp
$Comp
L Connector:Conn_01x02_Female J4
U 1 1
P 7700 5850
F 0 "J4" V 7638 5662 50  0000 R CNN
F 1 "Conn_01x02_Female" V 7800 6200 50  0000 R CNN
F 2 "Connector_PinSocket_2.54mm:PinSocket_1x02_P2.54mm_Vertical" H 7700 5850 50  0001 C CNN
F 3 "~" H 7700 5850 50  0001 C CNN
	1    7700 5850
	0    -1   -1   0   
$EndComp
Wire Wire Line
	8600 6050 8600 6350
Wire Wire Line
	8500 6050 8500 6350
Wire Wire Line
	8400 6050 8400 6350
Text Label 8600 6350 1    50   ~ 0
VDD
Text Label 8400 6350 1    50   ~ 0
GND
Text Label 8500 6350 1    50   ~ 0
RX
Wire Wire Line
	7800 6050 7800 6350
Wire Wire Line
	7700 6050 7700 6350
Text Label 7800 6350 1    50   ~ 0
GND
Text Label 7700 6350 1    50   ~ 0
ANT
$Comp
L Connector:Conn_01x04_Female J3
U 1 1
P 7700 4450
F 0 "J3" V 7638 4598 50  0000 L CNN
F 1 "Conn_01x04_Female" V 7800 4050 50  0000 L CNN
F 2 "Connector_PinSocket_2.54mm:PinSocket_1x04_P2.54mm_Vertical" H 7700 4450 50  0001 C CNN
F 3 "~" H 7700 4450 50  0001 C CNN
	1    7700 4450
	0    1    -1   0   
$EndComp
$Comp
L Connector:Conn_01x04_Female J10
U 1 1
P 8750 4450
F 0 "J10" V 8688 4598 50  0000 L CNN
F 1 "Conn_01x04_Female" V 8850 4050 50  0000 L CNN
F 2 "Connector_PinSocket_2.54mm:PinSocket_1x04_P2.54mm_Vertical" H 8750 4450 50  0001 C CNN
F 3 "~" H 8750 4450 50  0001 C CNN
	1    8750 4450
	0    1    -1   0   
$EndComp
Wire Notes Line
	9500 3950 9500 5400
Text Notes 9800 4150 0    59   ~ 0
Récepteur HM-R433 \n(FSK)\n
$Comp
L Connector:Conn_01x04_Female J11
U 1 1
P 10050 4450
F 0 "J11" V 9988 4162 50  0000 R CNN
F 1 "Conn_01x04_Female" V 10150 4600 50  0000 R CNN
F 2 "Connector_PinSocket_2.54mm:PinSocket_1x04_P2.54mm_Vertical" H 10050 4450 50  0001 C CNN
F 3 "~" H 10050 4450 50  0001 C CNN
	1    10050 4450
	0    -1   -1   0   
$EndComp
$Comp
L power:GND #PWR018
U 1 1
P 10150 5100
F 0 "#PWR018" H 10150 4850 50  0001 C CNN
F 1 "GND" H 10155 4927 50  0000 C CNN
F 2 "" H 10150 5100 50  0001 C CNN
F 3 "" H 10150 5100 50  0001 C CNN
	1    10150 5100
	1    0    0    -1  
$EndComp
Text Label 9950 4950 1    50   ~ 0
VDD
Text Label 10050 4950 1    50   ~ 0
RX
Wire Notes Line
	9300 3950 6450 3950
Wire Notes Line
	9500 3950 10950 3950
Wire Notes Line
	10950 3950 10950 5400
Wire Notes Line
	9500 5400 10950 5400
Wire Wire Line
	9950 4650 9950 5000
Wire Wire Line
	10250 4650 10250 5000
Wire Wire Line
	10050 4650 10050 4950
Wire Wire Line
	10150 4650 10150 5100
Text Label 10250 4950 1    50   ~ 0
Enable
Wire Wire Line
	3050 3600 3450 3600
Text Label 3050 3600 0    50   ~ 0
Enable
$EndSCHEMATC
